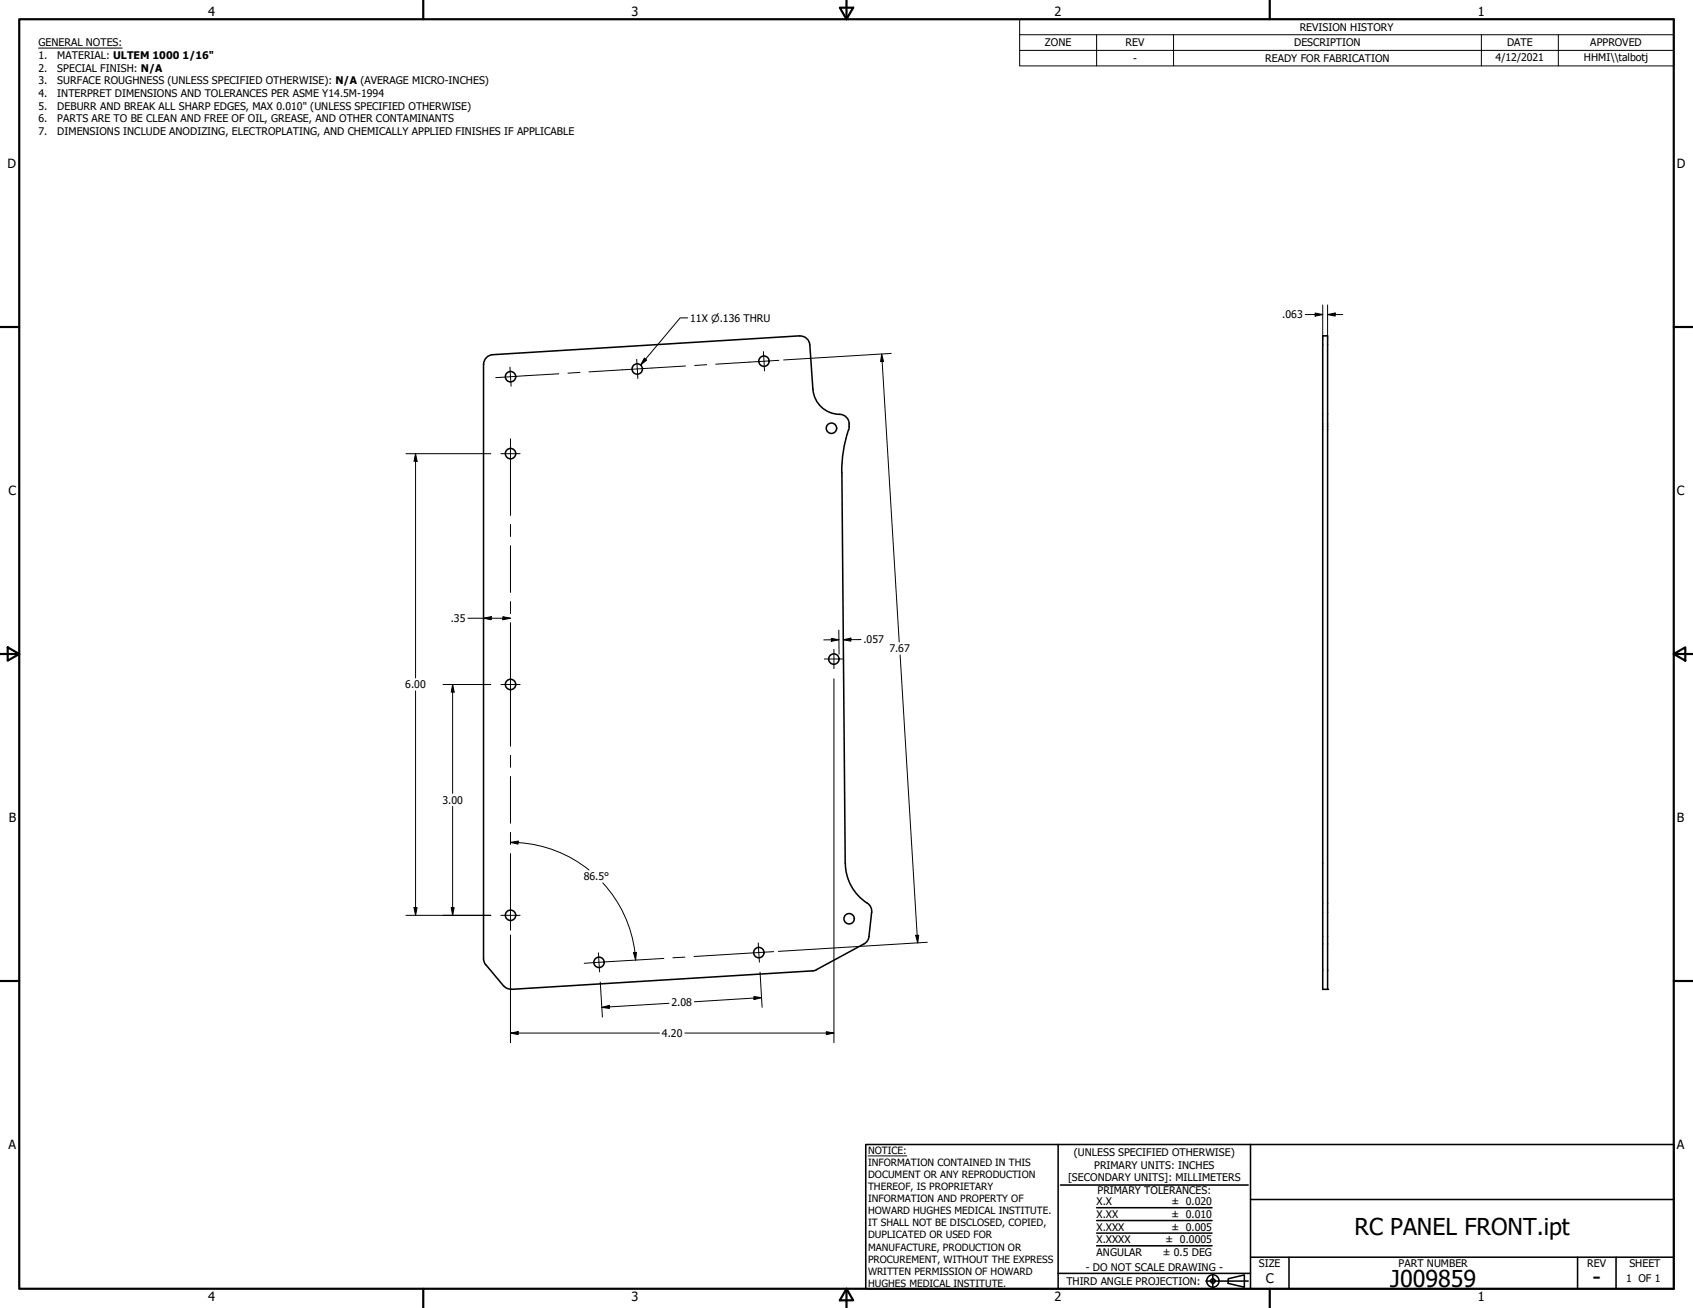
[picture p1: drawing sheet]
<svg xmlns="http://www.w3.org/2000/svg" width="559mm" height="432mm" viewBox="0 0 559 432" stroke-linecap="round" stroke-linejoin="round" font-family="sans-serif">
<!-- layer: Visible (ANSI) -->
<g fill="none" stroke="#000" stroke-width=".51">
<path d="M436.6 110.9h1.6v215.7h-1.6zM159.6 120.3v196.2l.5 1.7 6.1 7.2 1.2 .9 1.4 .3M159.6 120.2a3.2 3.2 0 0 1 3-3.1l101.3-6.2a3.2 3.2 0 0 1 3.4 2.9l1 14.7a9.1 9.1 0 0 0 9.5 8.3l1.1 .5 .8 .9 .6 1.8M280.2 140v.9M277.9 156l1.1 129M280.1 141.9a43.2 43.2 0 0 0-2.3 14.1M280.3 140.9l-.2 1M279 285.1a15.7 15.7 0 0 0 7.3 13.1M286.3 298.1l.8 .9 .6 1.6-.9 8.6-.5 1.4-1.1 1-15.7 8.5M268.1 320.5l-99.3 6.1M269.5 320.2l-1.4 .3"/>
<circle cx="252.2" cy="119.2" r="1.71"/>
<circle cx="168.5" cy="124.4" r="1.71"/>
<circle cx="210.3" cy="121.8" r="1.71"/>
<circle cx="168.5" cy="149.8" r="1.71"/>
<circle cx="274.4" cy="141.4" r="1.71"/>
<circle cx="275.2" cy="217.6" r="1.71"/>
<circle cx="168.5" cy="226" r="1.71"/>
<circle cx="168.5" cy="302.2" r="1.71"/>
<circle cx="197.7" cy="317.7" r="1.71"/>
<circle cx="250.5" cy="314.5" r="1.71"/>
<circle cx="280.3" cy="303.3" r="1.71"/>
</g>
<g fill="#000">
<circle cx="436.6" cy="326.6" r=".25"/>
<circle cx="438.2" cy="326.6" r=".25"/>
</g>
<!-- layer: Border (ANSI) -->
<g fill="none" stroke="#000" stroke-width=".72">
<path d="M6.3 6.3h546.1v419.1h-546.1zM139.7 0v6.3M277.2 2.5h4.4l-2.2 3.8zM279.4 0v6.3M419.1 0v6.3M0 107.9h6.3M552.4 107.9h6.4M0 215.9h6.3M2.5 213.7l3.8 2.2-3.8 2.2zM552.4 215.9l3.9-2.2v4.4zM552.4 215.9h6.4M0 323.8h6.3"/>
<path d="M552.4 323.8h6.4M139.7 425.4v6.4M279.4 425.4l2.2 3.9h-4.4zM279.4 425.4v6.4M419.1 425.4v6.4"/>
</g>
<!-- layer: Title (ANSI) -->
<g fill="none" stroke="#000" stroke-width=".51">
<path d="M285.8 377.8h266.6v47.6h-266.6zM349.2 377.8v47.6M412.7 377.8v47.6M350 391.2h62M361.9 398.7h38.1M412.7 396h139.7M361.9 411.3h38.1M361.9 407.1h38.1M361.9 402.9h38.1M412.7 415h139.7M425.4 415v10.4M520.7 415v10.4"/>
<path d="M533.4 415v10.4M349.2 420.4h63.5M398 422.9h14M400.3 420.6v4.6M405.4 422.1l5.3-1.2v4l-5.3-1.2z"/>
<circle cx="400.3" cy="422.9" r="2.05"/>
<circle cx="400.3" cy="422.9" r=".74"/>
</g>
<path d="M286.5 381.6h12.8" fill="none" stroke="#000" stroke-width=".33"/>
<!-- layer: Symbol (ANSI) -->
<path d="M12.7 15.9h27.6M336.5 11.5v-5.2h215.9v5.2M336.5 16.6h215.9M361.9 11.5v10.3M387.3 11.5v10.3M488.9 11.5v10.3M514.3 11.5v10.3M552.4 11.5h-215.9v5.1M552.4 11.5v10.3h-215.9v-5.2M212.7 118.2l.7 .7-1.9 1.6zM227 104.9h-2.5l-13 15.6" fill="none" stroke="#000" stroke-width=".33"/>
<path d="M212.7 118.2l.7 .7-1.9 1.6z" fill-rule="evenodd" fill="#000"/>
<!-- layer: Center Mark (ANSI) -->
<path d="M210.1 118.6l.4 6.4M252 116.1l.3 6.3M168.3 121.2l.4 6.3M165.3 149.8h6.4M272.1 217.6h6.3M275.3 214.4v6.3M165.3 226h6.4M165.3 302.2h6.4M197.5 314.5l.4 6.3M250.3 311.3l.4 6.3" fill="none" stroke="#000" stroke-width=".33"/>
<!-- layer: Centerline (ANSI) -->
<g fill="none" stroke="#000" stroke-width=".33">
<path d="M257 119l-20.8 1.2M184.4 123.4l-20.8 1.3M191.4 122.9l-3.9 .3M226.3 120.8l-31.9 2M233.3 120.4l-4 .2M168.5 144.9v25.2M168.5 173.1v4M168.5 180.1v15.5M168.5 198.6v4M168.5 205.6v40.7M168.5 249.3v4M168.5 256.3v15.5"/>
<path d="M168.5 274.8v4M168.5 281.8v25.2M219.1 316.4l-26.3 1.6M226.1 316l-4 .2M255.4 314.2l-26.3 1.6"/>
</g>
<!-- layer: Dimension (ANSI) -->
<g fill="none" stroke="#000" stroke-width=".33">
<path d="M291 116.9l.6 2.4-.9 .1zM291 116.9l5.8 95M294.2 116.7l-35.5 2.1M430.8 103.8h5.8M434.1 103.3l2.5 .5-2.5 .6zM436.6 100.7v11.5M438.2 103.8l2.5-.5v1.1zM438.2 103.8h5M438.2 100.7v11.5M134 149.8h28M137.2 149.8l.5 2.5h-1zM137.2 149.8v74"/>
<path d="M154.4 204.1h14.1M159.6 204.1l2.5-.5v1zM166 203.6l2.5 .5-2.5 .5zM274.4 210.7l2.5 .5-2.5 .5zM276.9 208v7.9M276.9 211.2h-5M278.3 211.2l2.5-.5v1zM284.2 211.1l-5.9 .1M297.1 216.2l5.8 95.1M137.2 228.1v74.1M146.2 226h15.8M149.4 226l.5 2.5h-1z"/>
<path d="M149.4 226v35.9M275.3 224.1v120.1M149.4 266.2v36M168.5 278.1l2.5-.4v1zM168.5 278.1l2.5 .1M171 278.2a41.4 41.4 0 0 1 23.4 9M136.7 299.6h1l-.5 2.6zM148.9 299.6h1l-.5 2.6zM199 291.5a41.3 41.3 0 0 1 10.8 25.4M134 302.2h28M168.5 308.7v35.5M209.1 314.5l1-.1-.3 2.5z"/>
<path d="M302.2 308.8l1-.1-.3 2.6zM306.1 311.1l-49.2 3M198.1 324.2l.7 11.5M198.6 332.6l2.5-.7 .1 1zM220.8 331.2l-22.2 1.4M248.8 329l2.6 .4-2.5 .6zM250.9 320.9l.6 11.6M251.4 329.4l-22.2 1.3M168.5 341l2.5-.4v.9zM168.5 341h49.2M226.1 341h49.2M272.8 340.6l2.5 .4-2.5 .5z"/>
</g>
<g fill="#000">
<path d="M291 116.9l.6 2.4-.9 .1z" fill-rule="evenodd"/>
<path d="M434.1 103.3l2.5 .5-2.5 .6z" fill-rule="evenodd"/>
<path d="M438.2 103.8l2.5-.5v1.1z" fill-rule="evenodd"/>
<path d="M137.2 149.8l.5 2.5h-1z" fill-rule="evenodd"/>
<path d="M159.6 204.1l2.5-.5v1z" fill-rule="evenodd"/>
<path d="M166 203.6l2.5 .5-2.5 .5z" fill-rule="evenodd"/>
<path d="M274.4 210.7l2.5 .5-2.5 .5z" fill-rule="evenodd"/>
<path d="M278.3 211.2l2.5-.5v1z" fill-rule="evenodd"/>
<path d="M149.4 226l.5 2.5h-1z" fill-rule="evenodd"/>
<path d="M168.5 278.1l2.5-.4v1z" fill-rule="evenodd"/>
<path d="M136.7 299.6h1l-.5 2.6z" fill-rule="evenodd"/>
<path d="M148.9 299.6h1l-.5 2.6z" fill-rule="evenodd"/>
<path d="M209.1 314.5l1-.1-.3 2.5z" fill-rule="evenodd"/>
<path d="M302.2 308.8l1-.1-.3 2.6z" fill-rule="evenodd"/>
<path d="M198.6 332.6l2.5-.7 .1 1z" fill-rule="evenodd"/>
<path d="M248.8 329l2.6 .4-2.5 .6z" fill-rule="evenodd"/>
<path d="M168.5 341l2.5-.4v.9z" fill-rule="evenodd"/>
<path d="M272.8 340.6l2.5 .4-2.5 .5z" fill-rule="evenodd"/>
</g>
<g font-size="7.7">
<text x="447.1" y="407.6">RC PANEL FRONT.ipt</text>
<text x="458.9" y="424.8">J009859</text>
<text x="525.7" y="424.3">-</text>
</g>
<text font-size="4.4" x="417.8" y="423.5">C</text>
<g font-size="4.2">
<text x="68.7" y="5.3">4</text>
<text x="208.4" y="5.3">3</text>
<text x="348.1" y="5.3">2</text>
<text x="487.8" y="5.3">1</text>
<text x="2.5" y="55.5">D</text>
<text x="553.5" y="55.5">D</text>
<text x="2.8" y="163.5">C</text>
<text x="553.5" y="163.5">C</text>
<text x="2.9" y="271.4">B</text>
<text x="553.5" y="271.4">B</text>
<text x="2.8" y="379.3">A</text>
<text x="553.5" y="379.3">A</text>
<text x="68.7" y="429.5">4</text>
<text x="208.4" y="429.6">3</text>
<text x="348.1" y="429.6">2</text>
<text x="487.8" y="429.5">1</text>
</g>
<g font-size="3.5">
<text x="429" y="10.2">REVISION HISTORY</text>
<text x="12.7" y="15.3">GENERAL NOTES:</text>
<text x="344.9" y="15.3">ZONE</text>
<text x="371.5" y="15.3">REV</text>
<text x="427.2" y="15.3">DESCRIPTION</text>
<text x="497.4" y="15.3">DATE</text>
<text x="524.9" y="15.3">APPROVED</text>
<text x="12.7" y="19.5">1.</text>
<text x="12.7" y="23.7">2.</text>
<text x="18.9" y="19.5">MATERIAL: ULTEM 1000</text>
<text x="18.9" y="23.7">SPECIAL FINISH: N/A</text>
<text x="60.3" y="19.5">1/16&quot;</text>
<text x="374" y="20.3">-</text>
<text x="417.6" y="20.4">READY FOR FABRICATION</text>
<text x="493.6" y="20.2">4/12/2021</text>
<text x="522.8" y="20.2">HHMI\\talbotj</text>
<text x="12.7" y="27.9">3.</text>
<text x="18.9" y="27.9">SURFACE ROUGHNESS (UNLESS SPECIFIED OTHERWISE): N/A (AVERAGE MICRO-INCHES)</text>
<text x="12.7" y="32">4.</text>
<text x="18.9" y="32">INTERPRET DIMENSIONS AND TOLERANCES PER ASME Y14.5M-1994</text>
<text x="12.7" y="36.2">5.</text>
<text x="12.7" y="40.4">6.</text>
<text x="18.9" y="36.2">DEBURR AND BREAK ALL SHARP EDGES, MAX 0.010&quot; (UNLESS SPECIFIED OTHERWISE)</text>
<text x="18.9" y="40.4">PARTS ARE TO BE CLEAN AND FREE OF OIL, GREASE, AND OTHER CONTAMINANTS</text>
<text x="12.7" y="44.6">7.</text>
<text x="18.9" y="44.6">DIMENSIONS INCLUDE ANODIZING, ELECTROPLATING, AND CHEMICALLY APPLIED FINISHES IF APPLICABLE</text>
<text x="227.8" y="106.2">11X ⌀.136 THRU</text>
<text x="423.2" y="105.1">.063</text>
<text x="148.8" y="205.4">.35</text>
<text x="285" y="212.4">.057</text>
<text x="293.5" y="215.3">7.67</text>
<text x="133.8" y="227.2">6.00</text>
<text x="146" y="265.3">3.00</text>
<text x="192.7" y="290.6">86.5°</text>
<text x="221.6" y="332.2">2.08</text>
<text x="218.5" y="342.3">4.20</text>
<text x="354.5" y="381.6">(UNLESS SPECIFIED OTHERWISE)</text>
<text x="352.5" y="390">[SECONDARY UNITS]: MILLIMETERS</text>
<text x="361.1" y="385.8">PRIMARY UNITS: INCHES</text>
<text x="362.2" y="394.2">PRIMARY TOLERANCES:</text>
<text x="361.9" y="397.9">X.X</text>
<text x="386.6" y="397.9">± 0.020</text>
<text x="361.9" y="402.1">X.XX</text>
<text x="361.9" y="406.3">X.XXX</text>
<text x="386.6" y="402.1">± 0.010</text>
<text x="386.6" y="406.3">± 0.005</text>
<text x="361.9" y="410.4">X.XXXX</text>
<text x="384.7" y="410.5">± 0.0005</text>
<text x="358.4" y="419.7">- DO NOT SCALE DRAWING -</text>
<text x="361.9" y="414.6">ANGULAR</text>
<text x="383.8" y="414.7">± 0.5 DEG</text>
<text x="415.5" y="418.4">SIZE</text>
<text x="461.6" y="418.3">PART NUMBER</text>
<text x="523.9" y="418.3">REV</text>
<text x="537.8" y="418.4">SHEET</text>
<text x="352" y="424.2">THIRD ANGLE PROJECTION:</text>
<text x="536.7" y="423.2">1 OF 1</text>
</g>
<g font-size="3.3">
<text x="286.5" y="381">NOTICE:</text>
<text x="286.5" y="385">INFORMATION CONTAINED IN THIS</text>
<text x="286.5" y="389">DOCUMENT OR ANY REPRODUCTION</text>
<text x="286.5" y="393">THEREOF, IS PROPRIETARY</text>
<text x="286.5" y="397">INFORMATION AND PROPERTY OF</text>
<text x="286.5" y="400.9">HOWARD HUGHES MEDICAL INSTITUTE.</text>
<text x="286.5" y="404.9">IT SHALL NOT BE DISCLOSED, COPIED,</text>
<text x="286.5" y="408.9">DUPLICATED OR USED FOR</text>
<text x="286.5" y="412.8">MANUFACTURE, PRODUCTION OR</text>
<text x="286.5" y="416.8">PROCUREMENT, WITHOUT THE EXPRESS</text>
<text x="286.5" y="420.8">WRITTEN PERMISSION OF HOWARD</text>
<text x="286.5" y="424.8">HUGHES MEDICAL INSTITUTE.</text>
</g>
</svg>
